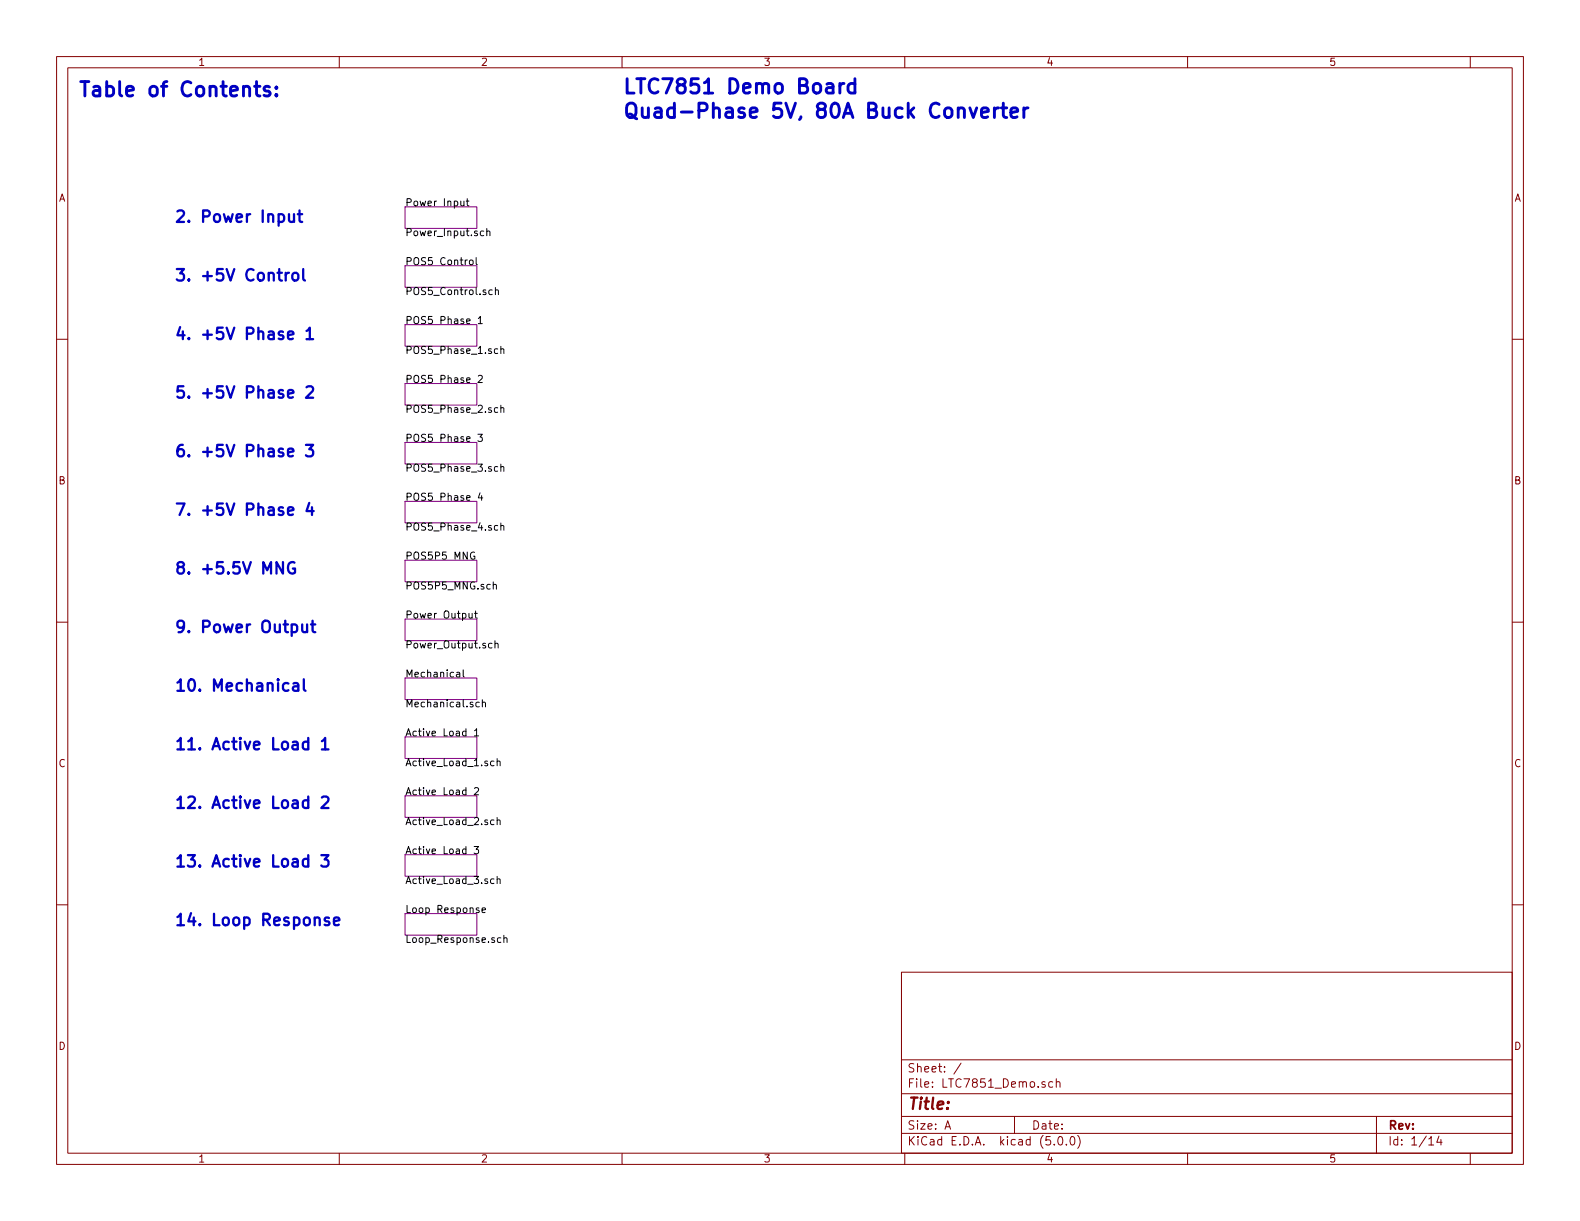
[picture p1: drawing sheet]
<svg xmlns="http://www.w3.org/2000/svg" width="279mm" height="216mm" viewBox="0 0 279 216" stroke-linecap="round" stroke-linejoin="round" font-family="sans-serif">
<g fill="none" stroke="#840000" stroke-width=".18">
<path d="M10 10h259.4v195.9h-259.4zM12 12h255.4v191.9h-255.4zM60 10v2M110 10v2M160 10v2M210 10v2M260 10v2M10 60h2M267.4 60h2M10 110h2M267.4 110h2M10 160h2"/>
<path d="M267.4 160h2M159.4 171.9h108v32h-108zM159.4 197.4h108M159.4 193.4h108M159.4 187.4h108M167.1 199.7l.5-1.5 .5 1.5M167.2 199.2h.8M170 188l-1.3 1.9M179.4 197.4v3M184.8 191.3a.37 .37 0 0 0-.6 .2l.1 .2 .5 .1 .1 .2-.2 .3-.5-.1M186.2 191.3h-.5l-.3 .2 .2 .7h.6M186.8 191.4l.1-.1a.37 .37 0 0 1 .6 .2v.8"/>
<path d="M186.8 190.8v1.5M243.4 197.4v6.5M60 203.9v2M110 203.9v2M159.4 200.4h108M160 203.9v2M186.4 202.3v.2M187.2 201.1l.4-.1a.94 .94 0 0 1 0 1.5 .79 .79 0 0 1-.4-1.4zM188.6 202.3v.2M189.4 201.1l.3-.1a.94 .94 0 0 1 0 1.5 .82 .82 0 0 1-.3-1.4zM190.6 200.8a1.71 1.71 0 0 1 0 2.2M210 203.9v2"/>
<path d="M252.7 201.4l.4-.4v1.5M252.7 202.5h.8M254.5 200.9l-.4 1.1h.9M254.8 201.5v1M260 203.9v2"/>
</g>
<g fill="none" stroke="#840084" stroke-width=".18">
<path d="M71.6 36.6h12.7v3.8h-12.7zM71.6 47h12.7v3.8h-12.7zM71.6 57.4h12.7v3.8h-12.7zM71.6 67.8h12.7v3.8h-12.7zM71.6 78.2h12.7v3.8h-12.7zM71.6 88.6h12.7v3.9h-12.7zM71.6 99.1h12.7v3.8h-12.7zM71.6 109.5h12.7v3.8h-12.7zM71.6 119.9h12.7v3.8h-12.7zM71.6 130.3h12.7v3.8h-12.7zM71.6 140.7h12.7v3.8h-12.7zM71.6 151.1h12.7v3.8h-12.7z"/>
<path d="M71.6 161.5h12.7v3.9h-12.7z"/>
</g>
<g fill="none" stroke="#000" stroke-width=".18">
<path d="M81.5 35.6l.1 .7 .3 .1 .1-.1M82 35.6v.8M82.4 35.6h.5M82.6 35.1v1.1l.3 .2M83.1 46h.3l.2 .1 .1 .5-.2 .2h-.3l-.1-.1-.1-.5zM84.2 45.5v1.1l.2 .2M84.6 56.3l.3-.3v1.2M84.6 57.2h.7M85.5 40.9l-.3-.1-.3 .3 .2 .5h.4M86.1 41l.2-.2 .3 .1v.8M86.1 40.4v1.3M87 51.3h-.3l-.3 .2 .2 .5h.4"/>
<path d="M87.6 51.4l.2-.1h.3v.8M87.6 50.8v1.3M84.5 76.8h.8l-.4 .5 .3 .1v.5l-.1 .2-.6-.2M84.6 66.5l.5-.1 .2 .3-.1 .2-.7 .7h.8M88.6 61.8l.1-.1h.4v.8M88.6 72.2l.1-.1h.4v.8M88.6 61.2v1.3M88.6 71.7v1.2M83.9 97.7a.59 .59 0 0 0-.7 .6 .59 .59 0 0 0 .7 .5l.1-.5h-.3M84.9 87.1l-.3 .9h.8M85.2 87.6v.9M88.6 82.6l.1-.1 .4 .1v.7"/>
<path d="M88.6 93l.1-.1 .4 .1v.8M88.6 82.1v1.2M88.6 92.5v1.3M80.8 118.9h.5v.8M81.3 119.2h-.4l-.2 .2 .2 .3h.4M81.9 118.4v1.1l.2 .2M82.9 108.5l.1 .7 .3 .1 .2-.1M83.5 108.5v.8M83.9 108.5h.5M84.1 108v1.1l.3 .2M87 113.8l-.4-.1-.2 .3 .1 .5h.5M87.2 103.5l.2-.2 .3 .1 .1 .8"/>
<path d="M87.5 113.9l.2-.2 .3 .1 .1 .8M87.5 113.3v1.3M83.9 129.2l.4-.3v1.2M83.9 139.4l.5-.1 .2 .3v.2l-.8 .7h.8M83.9 130.1h.7M84.8 124.2h-.4l-.2 .2 .1 .5h.5M85.3 124.3l.2-.1h.3l.1 .8M85.3 123.7v1.3M87.4 134.6h-.4l-.3 .2 .2 .6h.5M87.9 134.7l.2-.1h.3v.8M87.9 134.1v1.3M83.8 149.7h.8l-.4 .5 .4 .1v.5l-.2 .2-.6-.2"/>
<path d="M87.4 145h-.4l-.3 .2 .2 .6h.5M87.4 155.4h-.4l-.3 .2 .2 .6h.5M87.9 145.1l.2-.1h.3v.8M87.9 155.5l.2-.1h.3v.8M87.9 144.6v1.2M87.9 155v1.2M84.7 160.6l-.3-.1-.2 .2 .1 .2 .4 .1v.3h-.5M85.2 160.9l.7-.1-.1-.2-.4-.1-.2 .2 .1 .6h.5M88.6 165.9l-.4-.1-.2 .2 .1 .6h.5M89.1 165.9l.2-.1 .3 .1 .1 .7M89.1 165.4v1.2"/>
</g>
<g fill="none" stroke="#0000c2" stroke-width=".51">
<path d="M45 15.3h1M45.4 14.4v2.2l.1 .2 .5 .2M47.7 15.4l-.7-.1-.3 .3 .1 .4 .9 .2 .1 .3-.1 .3-.3 .2-.7-.2M48.9 16.7l.1 .1-.1 .2-.2-.2 .2-.1v.3M48.9 15.4l.1 .1-.1 .1-.2-.1 .2-.1v.2M148.5 14.8v1.7M149.3 14.8a.69 .69 0 0 0-.8 .4M151.2 14.9l-.8-.1-.4 .4v.8l.2 .3 .2 .2 .8-.2M151.2 13.9v2.6M173.6 19.9l1.2-.2-.1-.5-.8-.1-.3 .3v1l.1 .3 .2 .1 .8-.1M175.8 19.1v1.7M176.6 19.1a.69 .69 0 0 0-.8 .5"/>
<path d="M177.1 19.1h.9M177.4 18.2v2.2l.1 .3 .5 .1M178.8 19.9l1.2-.2-.1-.5-.8-.1-.3 .3v1l.1 .3 .2 .1 .8-.1M181.1 19.1v1.7M181.8 19.1a.69 .69 0 0 0-.7 .5"/>
</g>
<g fill="none" stroke="#0000c2" stroke-width=".41">
<path d="M51.1 37.9v1a.5 .5 0 0 0 .4 .4 .5 .5 0 0 0 .5-.3M52 37.9v1.3M52.7 37.9h.7M53 37.2v1.7v.2l.4 .1M50.9 59.3l1-.2-.1-.4-.6-.1-.3 .3 .1 1 .2 .1 .6-.1M51.1 48.2a.54 .54 0 0 0-.6 .4M51.8 48.4a.54 .54 0 0 1 .5-.2 .54 .54 0 0 1 .5 .4v.6a.55 .55 0 0 1-.6 .4 .55 .55 0 0 1-.5-.4zM53.6 47.6v1.7l.3 .3M54.2 58.5l.6-.6v2.1M54.2 60h1.2M50.9 69.6l1-.2-.1-.3-.6-.1-.3 .3 .1 .9 .2 .1 .6-.1M54.1 78.7h1.3l-.7 .7a.59 .59 0 0 1 .7 .4v.5l-.4 .4h-.6l-.3-.2"/>
<path d="M54.2 68.5l.3-.2h.5a.54 .54 0 0 1 .3 .9l-1.2 1.1h1.3M50 99.4v2l-1.1-2v2M50.9 80l1-.2-.1-.4-.6-.1-.3 .3 .1 1 .2 .1 .6-.1M50.9 90.4l1-.2-.1-.4-.6-.1-.3 .3 .1 1 .2 .1 .6-.1M52.1 99.5a.82 .82 0 0 0-1 .1 .82 .82 0 0 0-.2 .9 .75 .75 0 0 0 .4 .8 .75 .75 0 0 0 .9-.1v-.7h-.4M54.7 88.9l-.5 1.5h1.3M55.2 89.7v1.4M53.4 110.4l.1 1.3a.52 .52 0 0 0 .8-.1M54.3 110.4v1.4M55 110.4h.8M55.3 109.8v1.7l.1 .2 .4 .1M51.9 120.9l.2-.1 .6 .1 .1 1.2"/>
<path d="M52.8 121.3l-.7 .1a.41 .41 0 0 0-.3 .4 .41 .41 0 0 0 .3 .3l.7-.1M53.7 120.1v1.7l.3 .3M54.5 131.2a.65 .65 0 0 0-.9 .1v1a.65 .65 0 0 0 .9 .1M54.5 130.5v2M56.9 131.1l.6-.6v2M56.9 132.5h1.2M56.8 151.2h1.3l-.7 .8a.59 .59 0 0 1 .7 .3v.5l-.2 .3-.8 .1-.3-.2M56.9 141l.3-.2h.5a.53 .53 0 0 1 .3 .9l-1.2 1.2h1.3M58.2 162.3l-.5-.1-.3 .3 .1 .3 .7 .2 .1 .2-.1 .3-.2 .1-.6-.1M59.1 162.9l.9-.2-.1-.4-.6-.1-.2 .3v1l.2 .1 .6-.1"/>
</g>
<g font-size="3.5" fill="#0000c2">
<text x="13.7" y="17.1">Table of Contents:</text>
<text x="110" y="16.6">LTC7851 Demo Board</text>
<text x="110" y="20.9">Quad-Phase 5V, 80A Buck Converter</text>
</g>
<g font-size="2.8" fill="#0000c2">
<text x="30.7" y="39.3">2. Power Input</text>
<text x="30.7" y="49.7">3. +5V Control</text>
<text x="30.7" y="60.1">4. +5V Phase 1</text>
<text x="30.7" y="70.4">5. +5V Phase 2</text>
<text x="30.7" y="80.8">6. +5V Phase 3</text>
<text x="30.7" y="91.2">7. +5V Phase 4</text>
<text x="30.7" y="101.5">8. +5.5V MNG</text>
<text x="30.7" y="111.9">9. Power Output</text>
<text x="30.7" y="122.3">10. Mechanical</text>
<text x="30.7" y="132.6">11. Active Load 1</text>
<text x="30.7" y="143">12. Active Load 2</text>
<text x="30.7" y="153.3">13. Active Load 3</text>
<text x="30.7" y="163.7">14. Loop Response</text>
</g>
<text font-size="2.8" fill="#840000" x="160.4" y="196.2">Title:</text>
<g font-size="2.1" fill="#840000">
<text x="160.4" y="189.6">Sheet: /</text>
<text x="160.4" y="192.3">File: LTC7851_Demo.sch</text>
<text x="160.4" y="202.5">KiCad E.D.A. kicad (5.0.0)</text>
<text x="160.4" y="199.7">Size: A</text>
<text x="182.4" y="199.7">Date:</text>
<text x="245.4" y="199.7">Rev:</text>
<text x="245.4" y="202.5">Id: 1/14</text>
</g>
<g font-size="1.8" fill="#840000">
<text x="35" y="11.6">1</text>
<text x="85" y="11.6">2</text>
<text x="135" y="11.6">3</text>
<text x="185" y="11.6">4</text>
<text x="235" y="11.6">5</text>
<text x="10.4" y="35.6">A</text>
<text x="267.8" y="35.6">A</text>
<text x="10.4" y="85.6">B</text>
<text x="267.8" y="85.6">B</text>
<text x="10.4" y="135.6">C</text>
<text x="267.8" y="135.6">C</text>
<text x="10.4" y="185.6">D</text>
<text x="267.8" y="185.6">D</text>
<text x="35" y="205.5">1</text>
<text x="85" y="205.5">2</text>
<text x="135" y="205.5">3</text>
<text x="185" y="205.5">4</text>
<text x="235" y="205.5">5</text>
</g>
<g font-size="1.8">
<text x="71.6" y="36.5">Power Input</text>
<text x="71.6" y="41.8">Power_Input.sch</text>
<text x="71.6" y="46.9">POS5 Control</text>
<text x="71.6" y="52.2">POS5_Control.sch</text>
<text x="71.6" y="57.3">POS5 Phase 1</text>
<text x="71.6" y="62.6">POS5_Phase_1.sch</text>
<text x="71.6" y="67.7">POS5 Phase 2</text>
<text x="71.6" y="73">POS5_Phase_2.sch</text>
<text x="71.6" y="78.1">POS5 Phase 3</text>
<text x="71.6" y="83.4">POS5_Phase_3.sch</text>
<text x="71.6" y="88.5">POS5 Phase 4</text>
<text x="71.6" y="93.8">POS5_Phase_4.sch</text>
<text x="71.6" y="99">POS5P5 MNG</text>
<text x="71.6" y="104.2">POS5P5_MNG.sch</text>
<text x="71.6" y="109.4">Power Output</text>
<text x="71.6" y="114.7">Power_Output.sch</text>
<text x="71.6" y="119.8">Mechanical</text>
<text x="71.6" y="125.1">Mechanical.sch</text>
<text x="71.6" y="130.2">Active Load 1</text>
<text x="71.6" y="135.5">Active_Load_1.sch</text>
<text x="71.6" y="140.6">Active Load 2</text>
<text x="71.6" y="145.9">Active_Load_2.sch</text>
<text x="71.6" y="151">Active Load 3</text>
<text x="71.6" y="156.3">Active_Load_3.sch</text>
<text x="71.6" y="161.4">Loop Response</text>
<text x="71.6" y="166.7">Loop_Response.sch</text>
</g>
</svg>
